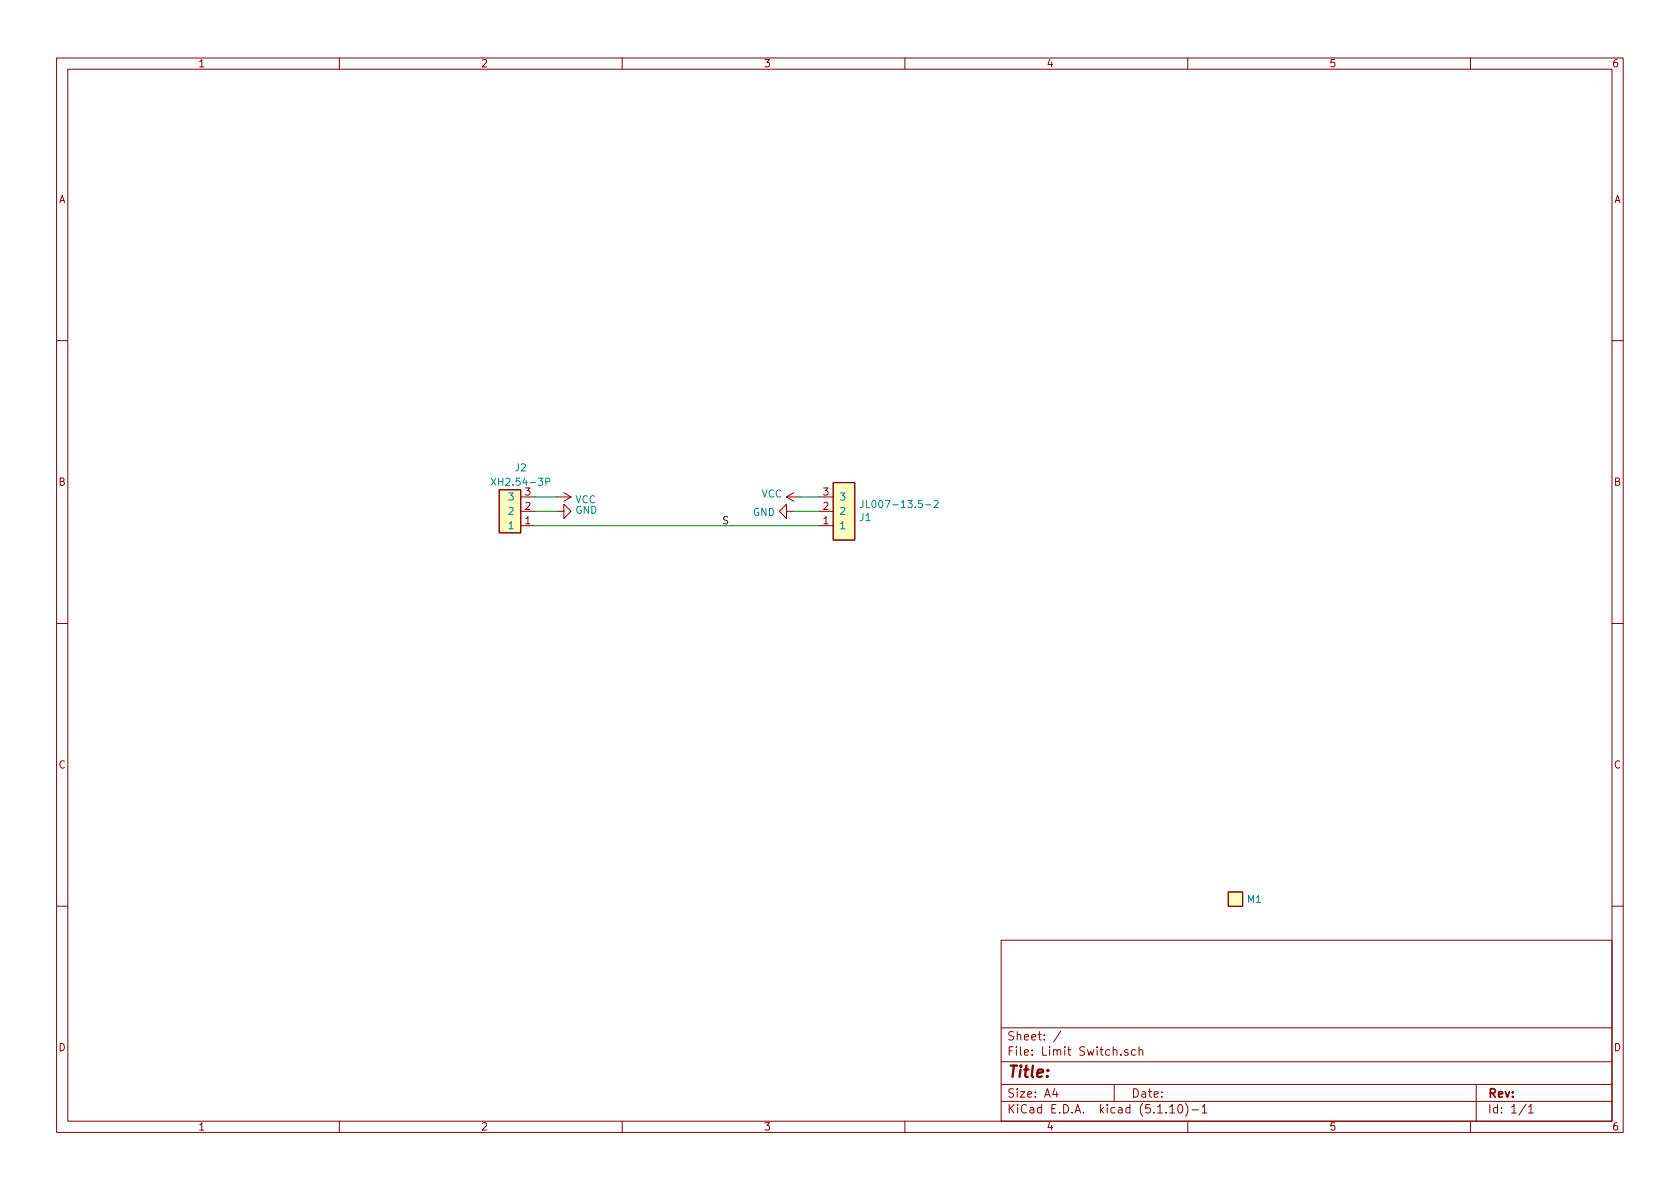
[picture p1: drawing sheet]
<svg xmlns="http://www.w3.org/2000/svg" width="297mm" height="210mm" viewBox="0 0 297 210" stroke-linecap="round" stroke-linejoin="round" font-family="sans-serif">
<g fill="none" stroke="#840000" stroke-width=".18">
<path d="M10 10.3h277v189.9h-277zM12 12.2h273v186.1h-273zM60 10.3v1.9M110 10.3v1.9M160 10.3v1.9M210 10.3v1.9M260 10.3v1.9M10 60.2h2M285 60.2h2M88.3 86.6h3.8v7.6h-3.8zM92.1 93h2.5M92.1 90.4h2.5"/>
<path d="M92.1 87.9h2.5M98.4 90.4h1.3v-1.3l1.3 1.3-1.3 1.3v-1.3M98.4 87.9h2.6M99.7 87.1l1.3 .8M101 87.9l-1.3 .7M139.1 90.4v-1.3l-1.3 1.3 1.3 1.3v-1.3h1.2M139.1 87.9h2.5M139.1 87.9l1.2 .7M140.3 87.1l-1.2 .8M144.8 93h2.5M144.8 90.4h2.5M144.8 87.9h2.5"/>
<path d="M147.3 85.3h3.8v10.2h-3.8zM10 110.3h2M285 110.3h2M217.2 157.7h2.5v2.6h-2.5zM10 160.2h2M177 166.3h108v32h-108zM285 160.2h2M60 198.3v1.9M110 198.3v1.9M160 198.3v1.9M177 194.8h108M177 191.8h108"/>
<path d="M177 187.8h108M177 181.8h108M186.5 192.5l-.4 1h1M186.8 193v1M187.6 182.3l-1.3 2M197 191.8v3M198.2 186.5v.1M199.4 185.7a.37 .37 0 0 0-.6 .1l.1 .2 .5 .2 .1 .1-.2 .3-.5-.1M200.8 185.7l-.5-.1-.2 .3 .1 .6h.6M201.4 185.7h.1a.37 .37 0 0 1 .6 .1v.8M201.4 185.1v1.5M206.8 195.8l.5-.5v1.5"/>
<path d="M206.8 196.8h.9M208.5 195.4l.1-.1a.8 .8 0 0 1 .5 .8 .8 .8 0 0 1-.5 .7 1 1 0 0 1-.1-1.4zM209.6 195.1a1.71 1.71 0 0 1 0 2.3M210 198.3v1.9M210.7 196.3h1.2M212.5 195.8l.5-.5v1.5M212.5 196.8h.9M260 198.3v1.9M261 191.8v6.5M269.8 195.2l-1.2 2M270.3 195.8l.4-.5v1.5M270.3 196.8h.8"/>
</g>
<g fill="#ffffc2" stroke="#ffffc2" stroke-width=".18">
<path d="M147.3 85.3h3.8v10.2h-3.8z"/>
<path d="M88.3 86.6h3.8v7.6h-3.8z"/>
<path d="M217.2 157.7h2.5v2.6h-2.5z"/>
</g>
<path d="M86.8 84.6l.9 1.2M87.7 84.6l-.9 1.2M96.5 85.2l.7-.1v-.4l-.2-.1h-.5v1.2M152.6 88.5v.9a.39 .39 0 0 1-.5 .4M165.2 88.6l.4-.1 .3 .3-.8 1h.8" fill="none" stroke="#008484" stroke-width=".18"/>
<path d="M94.6 87.9h3.8M94.6 90.4h3.8M94.6 93h50.2M140.3 90.4h4.5M141.6 87.9h3.2" fill="none" stroke="#008400" stroke-width=".18"/>
<text font-size="2.8" fill="#840000" x="178" y="190.5">Title:</text>
<g font-size="2.1" fill="#840000">
<text x="178" y="184">Sheet: /</text>
<text x="178" y="186.7">File: Limit Switch.sch</text>
<text x="178" y="196.9">KiCad E.D.A. kicad (5.1.10)-1</text>
<text x="178" y="194.1">Size: A4</text>
<text x="200" y="194.1">Date:</text>
<text x="263" y="194.1">Rev:</text>
<text x="263" y="196.9">Id: 1/1</text>
</g>
<g font-size="1.8" fill="#840000">
<text x="35" y="11.9">1</text>
<text x="85" y="11.9">2</text>
<text x="135" y="11.9">3</text>
<text x="185" y="11.9">4</text>
<text x="235" y="11.9">5</text>
<text x="285" y="11.9">6</text>
<text x="10.4" y="35.9">A</text>
<text x="285.4" y="35.9">A</text>
<text x="10.4" y="85.9">B</text>
<text x="92.9" y="87.6">3</text>
<text x="145.6" y="87.6">3</text>
<text x="285.4" y="85.9">B</text>
<text x="92.9" y="92.7">1</text>
<text x="92.9" y="90.2">2</text>
<text x="145.6" y="92.7">1</text>
<text x="145.6" y="90.2">2</text>
<text x="10.4" y="135.9">C</text>
<text x="285.4" y="135.9">C</text>
<text x="10.4" y="185.9">D</text>
<text x="285.4" y="185.9">D</text>
<text x="35" y="199.9">1</text>
<text x="85" y="199.9">2</text>
<text x="135" y="199.9">3</text>
<text x="185" y="199.9">4</text>
<text x="235" y="199.9">5</text>
<text x="285" y="199.9">6</text>
</g>
<g font-size="1.8" fill="#008484">
<text x="91.1" y="83.4">J2</text>
<text x="87.8" y="85.9">XH2.54-3P</text>
<text x="90.1" y="88.5">3</text>
<text x="101.7" y="89">VCC</text>
<text x="134.6" y="88">VCC</text>
<text x="148.3" y="88.5">3</text>
<text x="153.7" y="89.8">JL007-13.5-2</text>
<text x="90.1" y="93.6">1</text>
<text x="90.1" y="91.1">2</text>
<text x="101.7" y="90.9">GND</text>
<text x="133.1" y="91.2">GND</text>
<text x="148.3" y="93.6">1</text>
<text x="148.3" y="91.1">2</text>
<text x="152" y="92.1">J1</text>
<text x="220.6" y="159.7">M1</text>
</g>
<text font-size="1.8" x="127.6" y="92.7">S</text>
</svg>
